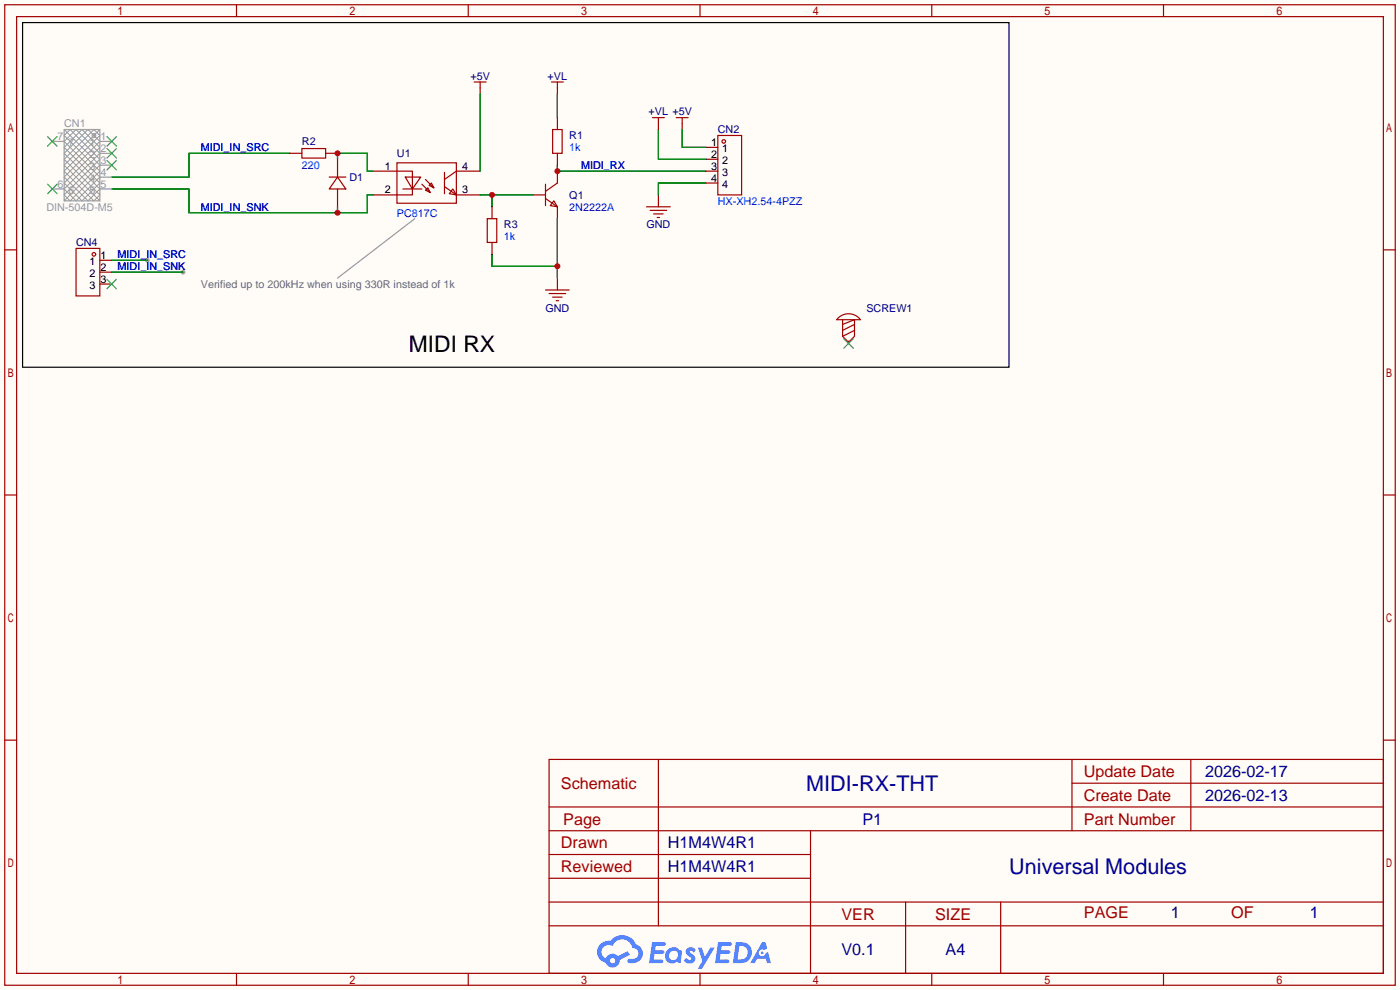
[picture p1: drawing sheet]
<svg xmlns="http://www.w3.org/2000/svg" width="299mm" height="212mm" viewBox="0 0 299 212" stroke-linecap="round" stroke-linejoin="round" font-family="sans-serif">
<path d="M0 0h299.2v211.6h-299.2z" fill="#fffcf7"/>
<g fill="#999">
<circle cx="39.1" cy="58.2" r=".51"/>
<circle cx="31.5" cy="55.6" r=".51"/>
</g>
<g fill="none" stroke="#a10000" stroke-width=".25">
<path d="M1 1h297.2v209.6h-297.2zM3.6 3.6h292.1v204.4h-292.1zM50.5 1v2.6M100.1 1v2.6M149.6 1v2.6M199.1 1v2.6M248.7 1v2.6M1 53.4h2.6M295.7 53.4h2.5M1 105.8h2.6M295.7 105.8h2.5M1 158.2h2.6"/>
<path d="M295.7 158.2h2.5M117.3 162.3h178.4v45.7h-178.4zM117.3 177.5h178.4M117.3 172.5h178.4M140.7 162.3v35.6M173.2 177.5v30.5M229.1 162.3v15.2M229.1 167.4h66.6M254.5 162.3v15.2M117.3 182.6h55.9M117.3 197.9h178.4M117.3 192.8h178.4"/>
<path d="M117.3 187.7h55.9M193.5 192.8v15.2M213.9 192.8v15.2M50.5 208v2.6M100.1 208v2.6M149.6 208v2.6M199.1 208v2.6M248.7 208v2.6"/>
</g>
<g fill="#5487ff">
<path d="M146.9 202.7a1.3 1.3 0 0 1 1.8 .3l-.4 .6a.54 .54 0 0 0-.9-.2l.1 .2a1.34 1.34 0 0 1 1 1.8 1.47 1.47 0 0 1-2.4-.1l.5-.6 .8 .5a.31 .31 0 0 0 .4-.3 .31 .31 0 0 0-.3-.4 1.12 1.12 0 0 1-.6-1.8z"/>
<path d="M149.1 202.5h.9l.6 2 1.2-2h.9l-2.7 4.6h-.9l1-1.7z"/>
<path d="M139.4 201.4h1.6a1.31 1.31 0 0 1 1.2 .2 .4 .4 0 0 1-.3 .5l-1.8 .1-.1 .9h1.6a.4 .4 0 0 1 .4 .4 .4 .4 0 0 1-.4 .4h-1.7l-.2 1.2h1.4a.46 .46 0 0 1 .5 0 .46 .46 0 0 1 .1 .5l-.3 .2h-2.7z"/>
<path d="M153.5 201.4h1.6a1.32 1.32 0 0 1 1.2 .2 .39 .39 0 0 1-.3 .5l-1.8 .1-.1 .9h1.7a.4 .4 0 0 1 .3 .4 .4 .4 0 0 1-.4 .4h-1.7l-.2 1.2h1.4a.46 .46 0 0 1 .5 0 .46 .46 0 0 1 .1 .5l-.3 .2h-2.7z"/>
<path d="M162.9 201.4h.7l.4 1.3-.7 .4a.75 .75 0 0 0-1.1 .3 .75 .75 0 0 0 .5 1 .75 .75 0 0 0 .9-.7l.5-.2 .7 2.3h-.9l-.2-.9h-1.9l-.5 .9h-.9z"/>
<path d="M157.3 201.4l-.7 4.4h1.5a2.27 2.27 0 0 0 2.6-2.2 2.27 2.27 0 0 0-2.7-2.2zM158 202.1a1.5 1.5 0 0 1 1.8 1.6 1.5 1.5 0 0 1-1.9 1.4h-.3z"/>
<path d="M142.7 203a1.6 1.6 0 0 0-.3 2.3 1.6 1.6 0 0 0 2.3 .2l.8 .3 .3-2.4-.2-.3-.4-.1a1.58 1.58 0 0 0-2.5 0zM143.3 203.5a.98 .98 0 0 1 1.6 .4 .98 .98 0 0 1-1.1 1.3 .94 .94 0 0 1-.8-.7 .94 .94 0 0 1 .3-1z"/>
<path d="M128.3 201.8a2.37 2.37 0 0 0 1.2 4 1.54 1.54 0 0 0 1.7 1 1.54 1.54 0 0 0 1.3-1.6l2.1-1.1-.5-.8-2 1a1.57 1.57 0 0 0-2.6 .5 1.5 1.5 0 0 1-.8-2.1 1.5 1.5 0 0 1 2.2-.5 2.23 2.23 0 0 1 2.3-1.4 2.23 2.23 0 0 1 2 1.8 1.16 1.16 0 0 1 1.2 1.1 1.16 1.16 0 0 1-1.1 1.2h-.6a.47 .47 0 0 0-.6 .4 .47 .47 0 0 0 .4 .5 2.17 2.17 0 0 0 2.5-.9 2.17 2.17 0 0 0-.3-2.7l-.8-.4a3.2 3.2 0 0 0-5.5-.7l-1.1 .1zM130.4 205.3a.58 .58 0 0 1 1.1 0 .58 .58 0 0 1-1.1 0z"/>
<circle cx="162.9" cy="203.6" r=".28"/>
</g>
<g fill="none" stroke="#008700" stroke-width=".25">
<path d="M62 32.8h-21.6v5h-16.5M72.1 34v-1.2h6.4v3.8h1.3M102.6 20.1v16.5M119.1 20.1v5M119.1 35.3v1.3h31.8M140.7 27.7v6.3h10.2M145.8 27.7v3.8h5.1M150.9 39.1h-10.2v2.6M23.9 40.4h16.5v5.1h38.1v-3.8h1.3M23.9 58.2h15.2M23.9 55.6h7.6M72.1 44.2v1.3"/>
<path d="M102.6 41.7h11.4M105.2 41.7v2.5M105.2 54.4v2.5h13.9M119.1 46.7v12.7"/>
</g>
<g fill="none" stroke="#a10000" stroke-width=".25">
<path d="M101.3 17.5h2.6M102.6 17.5v2.6M117.9 17.5h2.5M119.1 17.5v2.6M62 32.8h2.5M64.5 31.8h5.1v2h-5.1zM69.6 32.8h2.5M70.4 37.8h3.5M72.1 37.8l1.8 2.6h-3.5zM72.1 34v3.8M79.8 36.6h8.3v5.1h-8.3M84.8 34.8h12.7v8.6h-12.7z"/>
<path d="M86.6 37.8h3.3l-1.8 2.6zM90.2 39.4l1.7 1.7M90.9 38.4l1.8 1.7M92.2 39.1l.5 1-1-.5zM95 39.9l2.5 1.8M95 36.8v4.6M102.6 36.6h-5.1l-2.5 1.8M116.6 39.4v4.5M118.1 27.7h2v5.1h-2zM119.1 36.6v2.5l-2.5 1.8M119.1 25.1v2.6M119.1 32.8v2.5"/>
<path d="M139.4 25.1h2.6M140.7 25.1v2.6M144.5 25.1h2.6M145.8 25.1v2.6M150.9 36.6h2.5M150.9 31.5h2.5M150.9 34h2.5M150.9 39.1h2.5M153.4 29h5.1v12.7h-5.1zM16.3 53.1h5v10.1h-5zM21.3 55.6h2.6M21.3 58.2h2.6"/>
<path d="M72.1 40.4v3.8M86.1 40.4h4.1M90.9 40.6l.5-.5 .5 1zM96.8 40.4l.7 1.3-1.5-.3zM97.5 41.7h5.1M104.1 46.7h2.1v5.1h-2.1zM105.2 44.2v2.5M105.2 51.8v2.6M114 41.7h2.6M116.6 42.4l2.5 1.8M118.4 42.9l.7 1.3-1.5-.3zM119.1 44.2v2.5"/>
<path d="M119.1 59.4v2.6M138.2 44.2h5.1M138.9 45h3.6M139.7 45.7h2M140.5 46.5h.5M140.7 41.7v2.5M21.3 60.7h2.6M116.6 62h5.1M117.3 62.7h3.6M118.1 63.5h2M118.9 64.3h.5M179.3 67.9a3.2 3.2 0 0 1 4.6 .4h-5.1z"/>
<path d="M180.1 68.3v3.6l1.3 1.3 1.2-1.3v-3.6l-2.5 1M181.4 72.9v.5M182.6 69.3l-2.5 1.3M182.6 70.6l-2.5 1.3"/>
<circle cx="154.7" cy="30.2" r=".38"/>
<circle cx="20.1" cy="54.4" r=".38"/>
</g>
<path d="M4.8 4.8h210.8v73.7h-210.8z" fill="none" stroke="#000" stroke-width=".25"/>
<g fill="none" stroke="#999" stroke-width=".25">
<path d="M11.2 30.2h2.5M13.7 27.7h7.6v15.2h-7.6zM21.3 30.2h2.6M21.3 32.8h2.6M21.3 35.3h2.6M21.3 37.8h2.6M11.2 40.4h2.5M21.3 40.4h2.6M88.6 46.7l-16.5 12.7"/>
<circle cx="20.1" cy="29" r=".38"/>
</g>
<path d="M13.7 27.7l7.6 7.6-7.6 7.6M15 27.7l6.3 6.3-7.6 7.7 1.3 1.2 6.3-6.3-7.6-7.6zM16.3 27.7l-2.6 2.5 7.6 7.6-5 5.1-2.6-2.5 7.6-7.6zM17.5 27.7l-3.8 3.8 7.6 7.6-3.8 3.8-3.8-3.8 7.6-7.6zM18.8 27.7l2.5 2.5-7.6 7.6 5.1 5.1 2.5-2.5-7.6-7.6zM20.1 27.7l1.2 1.3-7.6 7.6 6.4 6.3 1.2-1.2-7.6-7.7zM20.2 28.6l.2 .2M20.4 29.1l-.2 .2M21.3 27.7l-7.6 7.6 7.6 7.6" fill="none" stroke="#999" stroke-width=".21"/>
<g fill="none" stroke="#3c3" stroke-width=".25">
<path d="M10.2 39.4l2 2M10.2 29.2l2 2M12.2 39.4l-2 2M12.2 29.2l-2 2M22.9 29.2l2 2M22.9 31.8l2 2M22.9 34.3l2 2M24.9 29.2l-2 2M24.9 31.8l-2 2M24.9 34.3l-2 2M22.9 59.7l2 2M24.9 59.7l-2 2"/>
<path d="M180.3 72.4l2.1 2M182.4 72.4l-2.1 2"/>
</g>
<g fill="#c00">
<circle cx="72.1" cy="45.5" r=".63"/>
<circle cx="105.2" cy="41.7" r=".63"/>
<circle cx="119.1" cy="36.6" r=".63"/>
<circle cx="119.1" cy="56.9" r=".63"/>
<circle cx="72.1" cy="32.8" r=".63"/>
</g>
<text font-size="4.9" x="87.4" y="75.3">MIDI RX</text>
<g font-size="4.6" fill="#000080">
<text x="172.3" y="169">MIDI-RX-THT</text>
<text x="215.7" y="186.8">Universal Modules</text>
</g>
<g font-size="3.5" fill="#a00000">
<text x="231.6" y="166.1">Update Date</text>
<text x="119.9" y="168.6">Schematic</text>
<text x="231.6" y="171.1">Create Date</text>
<text x="120.4" y="176.2">Page</text>
<text x="231.6" y="176.2">Part Number</text>
<text x="119.9" y="181.3">Drawn</text>
<text x="119.9" y="186.4">Reviewed</text>
<text x="179.8" y="196.5">VER</text>
<text x="199.9" y="196.5">SIZE</text>
<text x="231.6" y="196.3">PAGE</text>
<text x="263.1" y="196.3">OF</text>
</g>
<g font-size="3.5" fill="#000080">
<text x="257.6" y="166.1">2026-02-17</text>
<text x="257.6" y="171.1">2026-02-13</text>
<text x="184.3" y="176.2">P1</text>
<text x="142.7" y="181.3">H1M4W4R1</text>
<text x="142.7" y="186.4">H1M4W4R1</text>
<text x="250.2" y="196.3">1</text>
<text x="280" y="196.3">1</text>
<text x="179.8" y="204.2">V0.1</text>
<text x="202.1" y="204.2">A4</text>
</g>
<g font-size="2.3" fill="#000080">
<text x="100.5" y="17.1">+5V</text>
<text x="117" y="17.1">+VL</text>
<text x="121.7" y="29.8">R1</text>
<text x="138.6" y="24.7">+VL +5V</text>
<text x="153.4" y="28.5">CN2</text>
<text x="64.5" y="31">R2</text>
<text x="84.8" y="33.6">U1</text>
<text x="74.7" y="38.7">D1</text>
<text x="121.7" y="42.5">Q1</text>
<text x="16.3" y="52.6">CN4</text>
<text x="107.7" y="48.8">R3</text>
<text x="138.2" y="48.8">GND</text>
<text x="116.6" y="66.6">GND</text>
<text x="185.2" y="66.6">SCREW1</text>
</g>
<g font-size="2.3" fill="#999">
<text x="12.3" y="30">7</text>
<text x="13.7" y="27.2">CN1</text>
<text x="21.5" y="30">1</text>
<text x="14.7" y="31.3">7</text>
<text x="19.1" y="31.3">1</text>
<text x="19.1" y="33.8">2</text>
<text x="21.5" y="32.5">2</text>
<text x="21.5" y="35.1">3</text>
<text x="12.3" y="40.2">6</text>
<text x="14.7" y="41.4">6</text>
<text x="19.1" y="36.3">3</text>
<text x="19.1" y="38.9">4</text>
<text x="19.1" y="41.4">5</text>
<text x="21.5" y="37.6">4</text>
<text x="21.5" y="40.2">5</text>
<text x="9.9" y="45">DIN-504D-M5</text>
</g>
<g font-size="2.3" fill="#00f">
<text x="42.9" y="32.3">MIDI_IN_SRC</text>
<text x="121.7" y="32.3">1k</text>
<text x="64.5" y="36.1">220</text>
<text x="124.2" y="36.1">MIDI_RX</text>
<text x="42.9" y="45">MIDI_IN_SNK</text>
<text x="84.8" y="46.3">PC817C</text>
<text x="121.7" y="45">2N2222A</text>
<text x="153.4" y="43.7">HX-XH2.54-4PZZ</text>
<text x="107.7" y="51.4">1k</text>
<text x="25.1" y="57.7">MIDI_IN_SNK</text>
<text x="25.1" y="55.2">MIDI_IN_SRC</text>
</g>
<g font-size="2.3">
<text x="152" y="31.3">1</text>
<text x="152" y="33.8">2</text>
<text x="154.4" y="32.5">1</text>
<text x="154.4" y="35.1">2</text>
<text x="82.3" y="36.2">1</text>
<text x="82.3" y="41.3">2</text>
<text x="98.8" y="41.3">3</text>
<text x="98.8" y="36.2">4</text>
<text x="152" y="36.3">3</text>
<text x="152" y="38.9">4</text>
<text x="154.4" y="37.6">3</text>
<text x="154.4" y="40.2">4</text>
<text x="19.1" y="56.7">1</text>
<text x="19.1" y="59.2">2</text>
<text x="21.5" y="55.4">1</text>
<text x="21.5" y="57.9">2</text>
<text x="19.1" y="61.7">3</text>
<text x="21.5" y="60.5">3</text>
</g>
<text font-size="2.3" fill="#666" x="42.9" y="61.5">Verified up to 200kHz when using 330R instead of 1k</text>
</svg>
